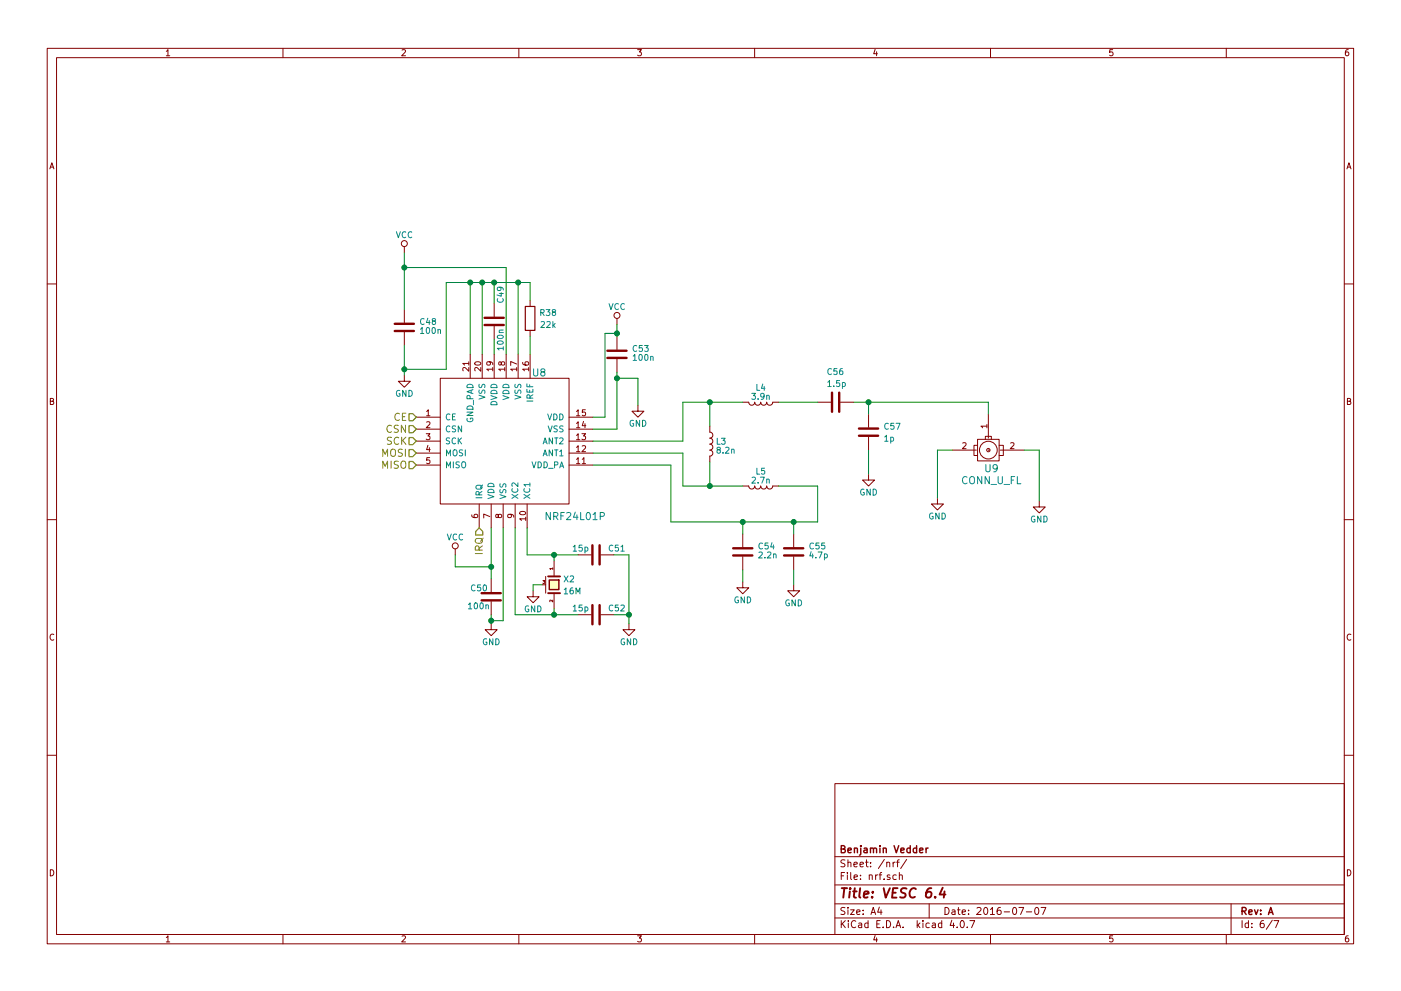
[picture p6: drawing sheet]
EESchema Schematic File Version 2
LIBS:power
LIBS:device
LIBS:transistors
LIBS:conn
LIBS:linear
LIBS:regul
LIBS:74xx
LIBS:cmos4000
LIBS:adc-dac
LIBS:memory
LIBS:xilinx
LIBS:microcontrollers
LIBS:dsp
LIBS:microchip
LIBS:analog_switches
LIBS:motorola
LIBS:texas
LIBS:switches
LIBS:intel
LIBS:audio
LIBS:interface
LIBS:digital-audio
LIBS:philips
LIBS:display
LIBS:cypress
LIBS:siliconi
LIBS:opto
LIBS:atmel
LIBS:contrib
LIBS:valves
LIBS:crf_1
EELAYER 25 0
EELAYER END
$Descr A4 11693 8268
encoding utf-8
Sheet 6 7
Title "VESC 6.4"
Date "2016-07-07"
Rev "A"
Comp "Benjamin Vedder"
Comment1 ""
Comment2 ""
Comment3 ""
Comment4 ""
$EndDescr
$Comp
L NRF24L01 U8
U 1 1
P 4175 3675
F 0 "U8" H 4500 4250 60  0000 C CNN
F 1 "NRF24L01P" H 4800 3050 60  0000 C CNN
F 2 "Housings_DFN_QFN:QFN-20-1EP_4x4mm_Pitch0.5mm" H 4175 3675 60  0001 C CNN
F 3 "" H 4175 3675 60  0001 C CNN
	1    4175 3675
	1    0    0    -1  
$EndComp
Text HLabel 3475 3475 0    60   Input ~ 0
CE
Text HLabel 3475 3575 0    60   Input ~ 0
CSN
Text HLabel 3475 3675 0    60   Input ~ 0
SCK
Text HLabel 3475 3775 0    60   Input ~ 0
MOSI
Text HLabel 3475 3875 0    60   Input ~ 0
MISO
Text HLabel 4000 4400 3    60   Input ~ 0
IRQ
$Comp
L C C50
U 1 1
P 4100 4975
F 0 "C50" H 3925 5050 50  0000 L CNN
F 1 "100n" H 3900 4900 50  0000 L CNN
F 2 "CRF1:SMD-0603_c" H 4138 4825 50  0001 C CNN
F 3 "" H 4100 4975 50  0001 C CNN
	1    4100 4975
	1    0    0    -1  
$EndComp
$Comp
L GND #PWR080
U 1 1
P 4100 5200
F 0 "#PWR080" H 4100 4950 50  0001 C CNN
F 1 "GND" H 4100 5050 50  0000 C CNN
F 2 "" H 4100 5200 50  0001 C CNN
F 3 "" H 4100 5200 50  0001 C CNN
	1    4100 5200
	1    0    0    -1  
$EndComp
$Comp
L GND #PWR081
U 1 1
P 5250 5200
F 0 "#PWR081" H 5250 4950 50  0001 C CNN
F 1 "GND" H 5250 5050 50  0000 C CNN
F 2 "" H 5250 5200 50  0001 C CNN
F 3 "" H 5250 5200 50  0001 C CNN
	1    5250 5200
	1    0    0    -1  
$EndComp
$Comp
L C C51
U 1 1
P 4975 4625
F 0 "C51" V 5025 4725 50  0000 L CNN
F 1 "15p" V 5025 4425 50  0000 L CNN
F 2 "CRF1:SMD-0603_c" H 5013 4475 50  0001 C CNN
F 3 "" H 4975 4625 50  0001 C CNN
	1    4975 4625
	0    1    -1   0   
$EndComp
$Comp
L C C52
U 1 1
P 4975 5125
F 0 "C52" V 5025 5225 50  0000 L CNN
F 1 "15p" V 5025 4925 50  0000 L CNN
F 2 "CRF1:SMD-0603_c" H 5013 4975 50  0001 C CNN
F 3 "" H 4975 5125 50  0001 C CNN
	1    4975 5125
	0    1    -1   0   
$EndComp
$Comp
L L L5
U 1 1
P 6350 4050
F 0 "L5" V 6225 4050 50  0000 C CNN
F 1 "2.7n" V 6300 4050 50  0000 C CNN
F 2 "Inductors_SMD:L_0603" H 6350 4050 50  0001 C CNN
F 3 "" H 6350 4050 50  0001 C CNN
	1    6350 4050
	0    1    1    0   
$EndComp
$Comp
L L L3
U 1 1
P 5925 3700
F 0 "L3" H 5975 3725 50  0000 L CNN
F 1 "8.2n" H 5975 3650 50  0000 L CNN
F 2 "Inductors_SMD:L_0603" H 5925 3700 50  0001 C CNN
F 3 "" H 5925 3700 50  0001 C CNN
	1    5925 3700
	1    0    0    -1  
$EndComp
$Comp
L C C56
U 1 1
P 6975 3350
F 0 "C56" V 7225 3275 50  0000 L CNN
F 1 "1.5p" V 7125 3275 50  0000 L CNN
F 2 "CRF1:SMD-0603_c" H 7013 3200 50  0001 C CNN
F 3 "" H 6975 3350 50  0001 C CNN
	1    6975 3350
	0    1    -1   0   
$EndComp
$Comp
L C C57
U 1 1
P 7250 3600
F 0 "C57" H 7375 3650 50  0000 L CNN
F 1 "1p" H 7375 3550 50  0000 L CNN
F 2 "CRF1:SMD-0603_c" H 7288 3450 50  0001 C CNN
F 3 "" H 7250 3600 50  0001 C CNN
	1    7250 3600
	1    0    0    -1  
$EndComp
$Comp
L C C55
U 1 1
P 6625 4600
F 0 "C55" H 6750 4650 50  0000 L CNN
F 1 "4.7p" H 6750 4575 50  0000 L CNN
F 2 "CRF1:SMD-0603_c" H 6663 4450 50  0001 C CNN
F 3 "" H 6625 4600 50  0001 C CNN
	1    6625 4600
	1    0    0    -1  
$EndComp
$Comp
L C C54
U 1 1
P 6200 4600
F 0 "C54" H 6325 4650 50  0000 L CNN
F 1 "2.2n" H 6325 4575 50  0000 L CNN
F 2 "CRF1:SMD-0603_c" H 6238 4450 50  0001 C CNN
F 3 "" H 6200 4600 50  0001 C CNN
	1    6200 4600
	1    0    0    -1  
$EndComp
$Comp
L GND #PWR082
U 1 1
P 6200 4850
F 0 "#PWR082" H 6200 4600 50  0001 C CNN
F 1 "GND" H 6200 4700 50  0000 C CNN
F 2 "" H 6200 4850 50  0001 C CNN
F 3 "" H 6200 4850 50  0001 C CNN
	1    6200 4850
	1    0    0    -1  
$EndComp
$Comp
L GND #PWR083
U 1 1
P 6625 4875
F 0 "#PWR083" H 6625 4625 50  0001 C CNN
F 1 "GND" H 6625 4725 50  0000 C CNN
F 2 "" H 6625 4875 50  0001 C CNN
F 3 "" H 6625 4875 50  0001 C CNN
	1    6625 4875
	1    0    0    -1  
$EndComp
$Comp
L L L4
U 1 1
P 6350 3350
F 0 "L4" V 6225 3350 50  0000 C CNN
F 1 "3.9n" V 6300 3350 50  0000 C CNN
F 2 "Inductors_SMD:L_0603" H 6350 3350 50  0001 C CNN
F 3 "" H 6350 3350 50  0001 C CNN
	1    6350 3350
	0    1    1    0   
$EndComp
$Comp
L C C53
U 1 1
P 5150 2950
F 0 "C53" H 5275 3000 50  0000 L CNN
F 1 "100n" H 5275 2925 50  0000 L CNN
F 2 "CRF1:SMD-0603_c" H 5188 2800 50  0001 C CNN
F 3 "" H 5150 2950 50  0001 C CNN
	1    5150 2950
	1    0    0    -1  
$EndComp
$Comp
L VCC #PWR084
U 1 1
P 5150 2700
F 0 "#PWR084" H 5150 2550 50  0001 C CNN
F 1 "VCC" H 5150 2850 50  0000 C CNN
F 2 "" H 5150 2700 50  0001 C CNN
F 3 "" H 5150 2700 50  0001 C CNN
	1    5150 2700
	1    0    0    -1  
$EndComp
$Comp
L GND #PWR085
U 1 1
P 5325 3375
F 0 "#PWR085" H 5325 3125 50  0001 C CNN
F 1 "GND" H 5325 3225 50  0000 C CNN
F 2 "" H 5325 3375 50  0001 C CNN
F 3 "" H 5325 3375 50  0001 C CNN
	1    5325 3375
	1    0    0    -1  
$EndComp
$Comp
L C C48
U 1 1
P 3375 2725
F 0 "C48" H 3500 2775 50  0000 L CNN
F 1 "100n" H 3500 2700 50  0000 L CNN
F 2 "CRF1:SMD-0603_c" H 3413 2575 50  0001 C CNN
F 3 "" H 3375 2725 50  0001 C CNN
	1    3375 2725
	1    0    0    -1  
$EndComp
$Comp
L VCC #PWR086
U 1 1
P 3375 2100
F 0 "#PWR086" H 3375 1950 50  0001 C CNN
F 1 "VCC" H 3375 2250 50  0000 C CNN
F 2 "" H 3375 2100 50  0001 C CNN
F 3 "" H 3375 2100 50  0001 C CNN
	1    3375 2100
	1    0    0    -1  
$EndComp
$Comp
L GND #PWR087
U 1 1
P 3375 3125
F 0 "#PWR087" H 3375 2875 50  0001 C CNN
F 1 "GND" H 3375 2975 50  0000 C CNN
F 2 "" H 3375 3125 50  0001 C CNN
F 3 "" H 3375 3125 50  0001 C CNN
	1    3375 3125
	1    0    0    -1  
$EndComp
$Comp
L R R38
U 1 1
P 4425 2650
F 0 "R38" H 4575 2700 50  0000 C CNN
F 1 "22k" H 4575 2600 50  0000 C CNN
F 2 "CRF1:SMD-0603_r" V 4355 2650 50  0001 C CNN
F 3 "" H 4425 2650 50  0001 C CNN
	1    4425 2650
	1    0    0    -1  
$EndComp
$Comp
L C C49
U 1 1
P 4125 2675
F 0 "C49" V 4175 2825 50  0000 L CNN
F 1 "100n" V 4175 2425 50  0000 L CNN
F 2 "CRF1:SMD-0603_c" H 4163 2525 50  0001 C CNN
F 3 "" H 4125 2675 50  0001 C CNN
	1    4125 2675
	1    0    0    -1  
$EndComp
$Comp
L GND #PWR088
U 1 1
P 4450 4925
F 0 "#PWR088" H 4450 4675 50  0001 C CNN
F 1 "GND" H 4450 4775 50  0000 C CNN
F 2 "" H 4450 4925 50  0001 C CNN
F 3 "" H 4450 4925 50  0001 C CNN
	1    4450 4925
	1    0    0    -1  
$EndComp
$Comp
L VCC #PWR089
U 1 1
P 3800 4625
F 0 "#PWR089" H 3800 4475 50  0001 C CNN
F 1 "VCC" H 3800 4775 50  0000 C CNN
F 2 "" H 3800 4625 50  0001 C CNN
F 3 "" H 3800 4625 50  0001 C CNN
	1    3800 4625
	1    0    0    -1  
$EndComp
$Comp
L GND #PWR090
U 1 1
P 7250 3950
F 0 "#PWR090" H 7250 3700 50  0001 C CNN
F 1 "GND" H 7250 3800 50  0000 C CNN
F 2 "" H 7250 3950 50  0001 C CNN
F 3 "" H 7250 3950 50  0001 C CNN
	1    7250 3950
	1    0    0    -1  
$EndComp
$Comp
L CONN_U_FL U9
U 1 1
P 8250 3750
F 0 "U9" H 8275 3600 60  0000 C CNN
F 1 "CONN_U_FL" H 8275 3500 60  0000 C CNN
F 2 "Connector_Coaxial:U.FL_Hirose_U.FL-R-SMT-1_Vertical" H 8200 3400 60  0001 C CNN
F 3 "" H 8200 3400 60  0001 C CNN
	1    8250 3750
	1    0    0    -1  
$EndComp
$Comp
L GND #PWR091
U 1 1
P 7825 4150
F 0 "#PWR091" H 7825 3900 50  0001 C CNN
F 1 "GND" H 7825 4000 50  0000 C CNN
F 2 "" H 7825 4150 50  0001 C CNN
F 3 "" H 7825 4150 50  0001 C CNN
	1    7825 4150
	1    0    0    -1  
$EndComp
$Comp
L GND #PWR092
U 1 1
P 8675 4175
F 0 "#PWR092" H 8675 3925 50  0001 C CNN
F 1 "GND" H 8675 4025 50  0000 C CNN
F 2 "" H 8675 4175 50  0001 C CNN
F 3 "" H 8675 4175 50  0001 C CNN
	1    8675 4175
	1    0    0    -1  
$EndComp
$Comp
L CRYSTAL_SMD X2
U 1 1
P 4625 4875
F 0 "X2" V 4575 5000 50  0000 C CNN
F 1 "16M" V 4675 4950 50  0000 L CNN
F 2 "mojaKniznica:5x3.2KRISTALL" H 4625 4875 60  0001 C CNN
F 3 "" H 4625 4875 60  0000 C CNN
	1    4625 4875
	0    1    1    0   
$EndComp
Wire Wire Line
	4200 4400 4200 5175
Wire Wire Line
	4100 4400 4100 4825
Wire Wire Line
	4400 4400 4400 4625
Wire Wire Line
	4400 4625 4825 4625
Connection ~ 4625 4625
Wire Wire Line
	4300 4400 4300 5125
Wire Wire Line
	5125 4625 5250 4625
Wire Wire Line
	5250 4625 5250 5200
Wire Wire Line
	4625 5075 4625 5125
Connection ~ 4625 5125
Connection ~ 5250 5125
Wire Wire Line
	4300 5125 4825 5125
Wire Wire Line
	5125 5125 5250 5125
Wire Wire Line
	5700 4050 5700 3775
Wire Wire Line
	5700 3775 4950 3775
Wire Wire Line
	4950 3675 5700 3675
Wire Wire Line
	5700 3675 5700 3350
Wire Wire Line
	5700 3350 6200 3350
Wire Wire Line
	4950 3875 5600 3875
Wire Wire Line
	5600 3875 5600 4350
Wire Wire Line
	5600 4350 6825 4350
Wire Wire Line
	6825 4350 6825 4050
Wire Wire Line
	5150 3575 4950 3575
Wire Wire Line
	5150 3150 5325 3150
Wire Wire Line
	4325 2350 4325 2950
Wire Wire Line
	3725 3075 3725 2350
Wire Wire Line
	3375 3075 3725 3075
Wire Wire Line
	4225 2950 4225 2225
Wire Wire Line
	4225 2225 3375 2225
Connection ~ 3375 2225
Wire Wire Line
	4025 2350 4025 2950
Connection ~ 4025 2350
Wire Wire Line
	3800 4625 3800 4725
Wire Wire Line
	3800 4725 4100 4725
Connection ~ 4100 4725
Wire Wire Line
	4425 2350 4425 2500
Wire Wire Line
	4425 2800 4425 2950
Wire Wire Line
	3925 2950 3925 2350
Connection ~ 3925 2350
Wire Wire Line
	4100 5125 4100 5200
Wire Wire Line
	4200 5175 4100 5175
Connection ~ 4100 5175
Wire Wire Line
	5150 2700 5150 2800
Wire Wire Line
	5150 3100 5150 3575
Connection ~ 5150 3150
Wire Wire Line
	4950 3475 5050 3475
Wire Wire Line
	5050 3475 5050 2775
Wire Wire Line
	5050 2775 5150 2775
Connection ~ 5150 2775
Wire Wire Line
	3375 2100 3375 2575
Wire Wire Line
	3375 2875 3375 3125
Connection ~ 3375 3075
Wire Wire Line
	4125 2825 4125 2950
Wire Wire Line
	4125 2350 4125 2525
Wire Wire Line
	6825 3350 6500 3350
Wire Wire Line
	7250 3350 7250 3450
Wire Wire Line
	5325 3150 5325 3375
Wire Wire Line
	5700 4050 6200 4050
Wire Wire Line
	5925 3850 5925 4050
Connection ~ 5925 4050
Wire Wire Line
	5925 3550 5925 3350
Connection ~ 5925 3350
Wire Wire Line
	7250 3750 7250 3950
Wire Wire Line
	6825 4050 6500 4050
Wire Wire Line
	6200 4450 6200 4350
Connection ~ 6200 4350
Wire Wire Line
	6200 4750 6200 4850
Wire Wire Line
	6625 4450 6625 4350
Connection ~ 6625 4350
Wire Wire Line
	6625 4750 6625 4875
Connection ~ 7250 3350
Wire Wire Line
	7125 3350 8250 3350
Wire Wire Line
	8250 3350 8250 3450
Wire Wire Line
	7950 3750 7825 3750
Wire Wire Line
	7825 3750 7825 4150
Wire Wire Line
	8550 3750 8675 3750
Wire Wire Line
	8675 3750 8675 4175
Wire Wire Line
	4625 4675 4625 4625
Wire Wire Line
	4525 4875 4450 4875
Wire Wire Line
	4450 4875 4450 4925
Wire Wire Line
	3725 2350 4425 2350
Connection ~ 4125 2350
Connection ~ 4325 2350
$EndSCHEMATC
